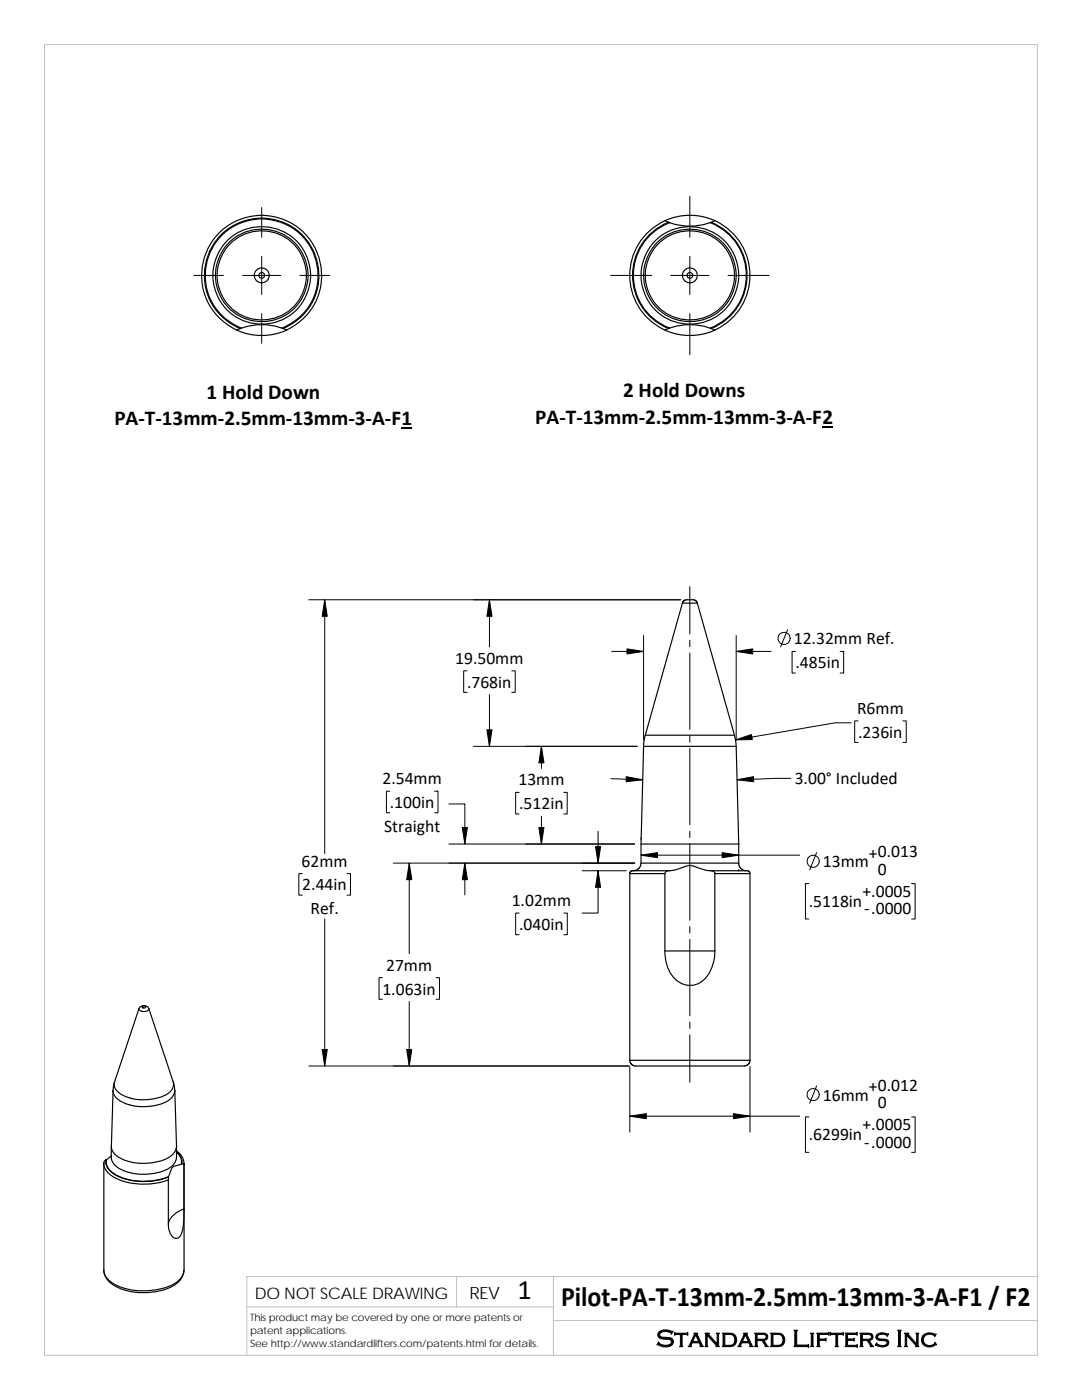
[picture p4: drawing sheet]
<svg xmlns="http://www.w3.org/2000/svg" width="216mm" height="279mm" viewBox="0 0 216 279" stroke-linecap="round" stroke-linejoin="round" font-family="sans-serif">
<path d="M8.9 8.9h198.1v261.6h-198.1zM91.1 254.8v6M110.4 254.8v15.7M207 254.8h-157.8v15.7M49.2 260.8h61.2M110.4 263.5h96.6" fill="none" stroke="#c0c0c0" stroke-width=".2"/>
<g fill="none" stroke="#000" stroke-width=".23">
<path d="M132.7 44a12 12 0 0 0-7 11 12 12 0 0 0 7 10.9M132.7 44a12 12 0 0 1 9.9 0M132.7 44l.7 .4M133.4 44.4a11.4 11.4 0 0 0-7.2 10.6 11.4 11.4 0 0 0 7.2 10.6M133.4 44.4h.2M133.6 44.4a11.3 11.3 0 0 0-7.2 10.6 11.3 11.3 0 0 0 7.2 10.5M133.6 44.4a11.8 11.8 0 0 0 8.1 0M141.7 44.4a11.3 11.3 0 0 1 7.2 10.6 11.3 11.3 0 0 1-7.2 10.5M141.9 44.4a11.4 11.4 0 0 1 7.2 10.6 11.4 11.4 0 0 1-7.2 10.6M141.9 44.4h-.2M142.6 44a12 12 0 0 1 7 11 12 12 0 0 1-7 10.9M142.6 44l-.7 .4"/>
<path d="M47.9 65.6a11.4 11.4 0 0 1-4.8-17.6 11.4 11.4 0 0 1 18.2 0 11.4 11.4 0 0 1-4.8 17.6M48 65.6l-.8 .3M48.2 65.5l-.2 .1M48.2 65.5a12 12 0 0 1 8.3 .1M56.2 65.5a11.3 11.3 0 0 0 5-17.3 11.3 11.3 0 0 0-18 0 11.3 11.3 0 0 0 5 17.3M56.5 65.6l.7 .3a12 12 0 0 1-10 0M57.2 65.8a12 12 0 0 0 4.4-18.3 12 12 0 0 0-18.8 .1 12 12 0 0 0 4.4 18.3M132.7 65.9a12 12 0 0 0 9.9 0M133.6 65.5a12 12 0 0 1 8.1 0M133.6 65.5l-.9 .4M141.7 65.5l.2 .1M141.9 65.6l.7 .3"/>
<path d="M136.1 120.4l.2-.4 .5-.3h1.6l.4 .2 .3 .5M139.1 120.4h-2.9l-7.4 26.3M139.1 120.4l7.5 26.3M128.4 148.9l-.5 23.4M128.4 148.9h18.5M128.8 146.7h17.8M128.8 146.7l-.4 2.2M146.6 146.7l.3 2.2M146.9 148.9l.5 19.5M125.7 174.3v37.3M125.7 174.3h7M127.9 172.3l-.1 .4-.3 .6-.5 .4-.6 .1"/>
<path d="M127.9 172.3h19.5M127.9 168.4h19.5M132.7 174.3a.76 .76 0 0 1 .9-.5l1.2-.2 1.5-.5a2.75 2.75 0 0 1 2.4-.1l2.1 .7 .9 .1a.77 .77 0 0 1 .9 .5M132.7 174.3v15.5M133.4 173.8h-7.3l-.3 .1-.1 .4M141.9 173.8h7.3l.3 .1 .1 .4M142.6 174.3v15.5M142.6 174.3h7M147.4 168.4v3.9M147.4 172.3l.1 .5 .4 .6 .5 .3 .5 .1M149.6 174.3v37.3M132.7 189.8h9.9"/>
<path d="M132.7 189.8a6.8 6.8 0 0 0 3.6 6.6 4.3 4.3 0 0 0 5.5-2.7l.4-1.2 .4-1.5v-1.2M22.6 217.6a3.4 3.4 0 0 0 2.8 2.8 10.8 10.8 0 0 0 8.2-.7 2.56 2.56 0 0 0 1.3-2.1M22.9 215.9l-.3 1.7M27.7 201.3l-4.8 14.6M27.7 201.3a1.11 1.11 0 0 1 2 0M28.3 200.9a.46 .46 0 0 1 .8 .1 .46 .46 0 0 1-.8-.1zM29.7 201.3l4.9 14.6M29.7 201.3a1.19 1.19 0 0 1-1.8 .4l-.2-.4M34.6 215.9l.3 1.7M34.6 215.9a2.28 2.28 0 0 1-1.7 2.7 9.5 9.5 0 0 1-9.1-.5 2 2 0 0 1-.9-2.2M34.9 217.6l.3 11.2a3.1 3.1 0 0 1-2.3 2.6 10.2 10.2 0 0 1-9.9-1 2.08 2.08 0 0 1-.8-1.6l.4-11.2M125.7 211.6v.4l.3 .4 .8 .3h21.7l.8-.3 .3-.8"/>
<path d="M125.7 211.6h23.9M20.7 232.2v21.3M20.7 232.2a3.1 3.1 0 0 0 1.8 2.6 13.7 13.7 0 0 0 11.1 .7M20.7 232.2h.1M20.7 231.9v.3M21.1 231.5l-.4 .5M21.1 231.5a2.76 2.76 0 0 0 1.6 2.8 12.7 12.7 0 0 0 11 .5M21.3 231.4l-.2 .1M22.2 230.6l-.5 .5a.65 .65 0 0 0-.5 .9 4.1 4.1 0 0 0 3.2 3.1 13.5 13.5 0 0 0 9.3-.3l.3-.9a1.4 1.4 0 0 1 1.3-1.3l.9-.3M33.6 235.5v8.8M33.6 234.9v.6M35.2 228.8a4.2 4.2 0 0 1-.8 3.8 10.2 10.2 0 0 1-8.2 1.5 5.5 5.5 0 0 1-3.8-2.3l-.2-.8v-2.2"/>
<path d="M35.2 229.7l.3 .2a2.91 2.91 0 0 1 1.2 2.3M35.2 229.9l.4 .5a2.22 2.22 0 0 1 .6 1.9M35.2 229.8l.1 .1a2.62 2.62 0 0 1 1 2.4M36.7 232.2v.2l-.2-.2-.3 .1M36.7 232.2v21.3M34.7 242.5l1-.8 1-.4a12.7 12.7 0 0 1-.7 5.4 .99 .99 0 0 1-1 .5 .99 .99 0 0 1-.8-.7 2.88 2.88 0 0 1 .5-4zM36.7 253.5a4.4 4.4 0 0 1-3.5 3.8 12.4 12.4 0 0 1-11-1.1 3.5 3.5 0 0 1-1.5-2.7M36.7 253.5a3.6 3.6 0 0 1-2.4 3 12.8 12.8 0 0 1-12.2-.7 3 3 0 0 1-1.4-2.3"/>
<circle cx="52.2" cy="55" r=".58"/>
<circle cx="52.2" cy="55" r="1.49"/>
<circle cx="52.2" cy="55" r="9.8"/>
<circle cx="52.2" cy="55" r="9.2"/>
<circle cx="52.2" cy="55" r="8.9"/>
<circle cx="137.7" cy="55" r=".58"/>
<circle cx="137.7" cy="55" r="1.49"/>
<circle cx="137.7" cy="55" r="9.8"/>
<circle cx="137.7" cy="55" r="9.2"/>
<circle cx="137.7" cy="55" r="8.9"/>
</g>
<path d="M80.1 85.4h2.2M164.1 85.1h2.1" fill="none" stroke="#000" stroke-width=".28"/>
<g fill="none" stroke="#000" stroke-width=".2">
<path d="M137.6 39.2v8.1M38.7 55h5.9M48.4 55h7.6M52.2 41.4v5.9M52.2 51.2v7.6M59.8 55h6M121.9 55h8.1M133.8 55h7.7M137.6 51.2v7.6M145.3 55h8.2M52.2 62.6v5.9M137.6 62.6v8.2"/>
<path d="M61.6 119.7h74.2M64.8 119.7v50.6M97.7 119.7v9.4M137.6 117.1v9.4M93.2 133.9h-.7v4.3h.7M97.7 138.6v10.3M102.1 133.9h.7v4.3h-.7M122.1 130h6.3M128.4 126.8v20.9M137.6 127.8v1.3M137.6 130.3v15.3M146.9 126.8v20.9"/>
<path d="M146.9 130h6.9M157.1 125.7l-1.3 3.4M158.7 130h-.6v4.3h.6M167.6 130h.7v4.3h-.7M77.8 157.9h-.7v4.3h.7M86.7 157.9h.7v4.3h-.7M94.5 148.9h32.6M103.6 158.1h-.7v4.4h.7M108 148.9v4.5M112.5 158.1h.7v4.4h-.7M121.9 155.4l6.3 .2M137.6 146.8v1.3"/>
<path d="M137.6 149.4v15.2M157.8 155.3l-10.7 .3M169.8 144.3h-3.1l-19.9 3.4M171.2 143.9h-.7v4.3h.7M180.1 143.9h.7v4.3h-.7M60.3 174.3h-.7v4.3h.7M69.2 174.3h.7v4.3h-.7M78.5 172.3h48.1M81.7 172.3v18.1M89.6 168.4h37M89.6 160.4h3.2v8M92.8 172.3v6.3"/>
<path d="M108 162.9v5.5M116.2 173.8h8.8M119.3 173.8v8.4h-3.1M119.3 165.9v6.4M127.9 170.7h31.7M127.9 167.2v.3M137.6 165.9v1.3M137.6 168.4v15.3M147.4 173.5v.3M161.4 176.3h-.7v7.1h.7M162.9 170.2l-1.3 3.4M181.9 176.3h.7v7.1h-.7"/>
<path d="M64.8 183.4v29.3M76.3 195.1h-.7v4.3h.7M81.7 199.9v12.8M87 195.1h.7v4.3h-.7M103.6 182.2h-.7v4.3h.7M112.5 182.2h.7v4.3h-.7M137.6 184.9v1.3M137.6 187.5v15.2M61.6 212.7h63.9M125.7 212.9v13M137.6 204v1.3M137.6 206.5v9.5"/>
<path d="M149.6 212.9v13M162.9 216.7l-1.3 3.5M125.7 222.8h33.9M161.4 222.9h-.7v7.1h.7M181.9 222.9h.7v7.1h-.7"/>
<circle cx="156.5" cy="127.4" r="1.21"/>
<circle cx="162.3" cy="171.9" r="1.21"/>
<circle cx="162.3" cy="218.5" r="1.21"/>
</g>
<g fill="#000" stroke="#000" stroke-width=".2">
<path d="M64.8 119.7l.5 3.3h-1z" fill-rule="evenodd"/>
<path d="M97.7 119.7l.5 3.3h-1z" fill-rule="evenodd"/>
<path d="M125.1 129.5l3.3 .5-3.3 .5z" fill-rule="evenodd"/>
<path d="M146.9 130l3.3-.5v1z" fill-rule="evenodd"/>
<path d="M97.2 145.6h1l-.5 3.3z" fill-rule="evenodd"/>
<path d="M108 148.9l.5 3.4h-1z" fill-rule="evenodd"/>
<path d="M125 155l3.2 .6-3.3 .4z" fill-rule="evenodd"/>
<path d="M146.8 147.7l3.1-1.1 .2 1z" fill-rule="evenodd"/>
<path d="M147.1 155.6l3.2-.6 .1 1z" fill-rule="evenodd"/>
<path d="M81.7 172.3l.5 3.3h-1z" fill-rule="evenodd"/>
<path d="M92.2 165.1h1.1l-.5 3.3z" fill-rule="evenodd"/>
<path d="M92.8 172.3l.5 3.3h-1.1z" fill-rule="evenodd"/>
<path d="M107.5 165.1h1l-.5 3.3z" fill-rule="evenodd"/>
<path d="M118.8 169h1l-.5 3.3z" fill-rule="evenodd"/>
<path d="M119.3 173.8l.5 3.3h-1z" fill-rule="evenodd"/>
<path d="M127.9 170.7l3.3-.5v1z" fill-rule="evenodd"/>
<path d="M144.1 170.2l3.3 .5-3.3 .5z" fill-rule="evenodd"/>
<path d="M64.3 209.4h1l-.5 3.3z" fill-rule="evenodd"/>
<path d="M81.2 209.4h1l-.5 3.3z" fill-rule="evenodd"/>
<path d="M125.7 222.8l3.3-.5v1z" fill-rule="evenodd"/>
<path d="M146.3 222.3l3.3 .5-3.3 .5z" fill-rule="evenodd"/>
</g>
<g font-size="5.6">
<text x="103.3" y="259.2">1</text>
<text x="112" y="260.7">Pilot‐PA‐T‐13mm‐2.5mm‐13mm‐3‐A‐F1 / F2</text>
</g>
<text font-size="4.9" x="130.9" y="268.8">Standard Lifters Inc</text>
<g font-size="4.2">
<text x="41.2" y="79.6">1 Hold Down</text>
<text x="124.3" y="79.3">2 Hold Downs</text>
<text x="22.8" y="84.8">PA‐T‐13mm‐2.5mm‐13mm‐3‐A‐F1</text>
<text x="106.8" y="84.5">PA‐T‐13mm‐2.5mm‐13mm‐3‐A‐F2</text>
</g>
<g font-size="3.5">
<text x="158.4" y="128.6">12.32mm Ref.</text>
<text x="90.8" y="132.5">19.50mm</text>
<text x="93.2" y="137.2">.768in</text>
<text x="158.7" y="133.4">.485in</text>
<text x="171" y="142.5">R6mm</text>
<text x="171.2" y="147.2">.236in</text>
<text x="76.3" y="156.5">2.54mm</text>
<text x="77.8" y="161.2">.100in</text>
<text x="103.4" y="156.7">13mm</text>
<text x="103.6" y="161.5">.512in</text>
<text x="158.6" y="156.5">3.00° Included</text>
<text x="76.6" y="166">Straight</text>
<text x="60.2" y="172.9">62mm</text>
<text x="164.2" y="173.1">13mm</text>
<text x="173.4" y="171.4">+0.013</text>
<text x="60.3" y="177.7">2.44in</text>
<text x="172.1" y="178.9">+.0005</text>
<text x="175.2" y="174.6">0</text>
<text x="62" y="182.5">Ref.</text>
<text x="102.1" y="180.8">1.02mm</text>
<text x="103.6" y="185.6">.040in</text>
<text x="161.4" y="180.9">.5118in</text>
<text x="172.4" y="182.5">‐.0000</text>
<text x="77" y="193.7">27mm</text>
<text x="76.3" y="198.5">1.063in</text>
<text x="164.2" y="219.6">16mm</text>
<text x="173.4" y="218">+0.012</text>
<text x="175.2" y="221.2">0</text>
<text x="161.4" y="227.5">.6299in</text>
<text x="172.1" y="225.5">+.0005</text>
<text x="172.4" y="229">‐.0000</text>
</g>
<text font-size="3.4" x="93.7" y="259.2">REV</text>
<text font-size="3.2" x="50.8" y="259.3">DO NOT SCALE DRAWING</text>
<g font-size="2">
<text x="49.9" y="263.7">This product may be covered by one or more patents or</text>
<text x="49.9" y="266.2">patent applications.</text>
<text x="49.9" y="268.8">See http://www.standardlifters.com/patents.html for details.</text>
</g>
</svg>
